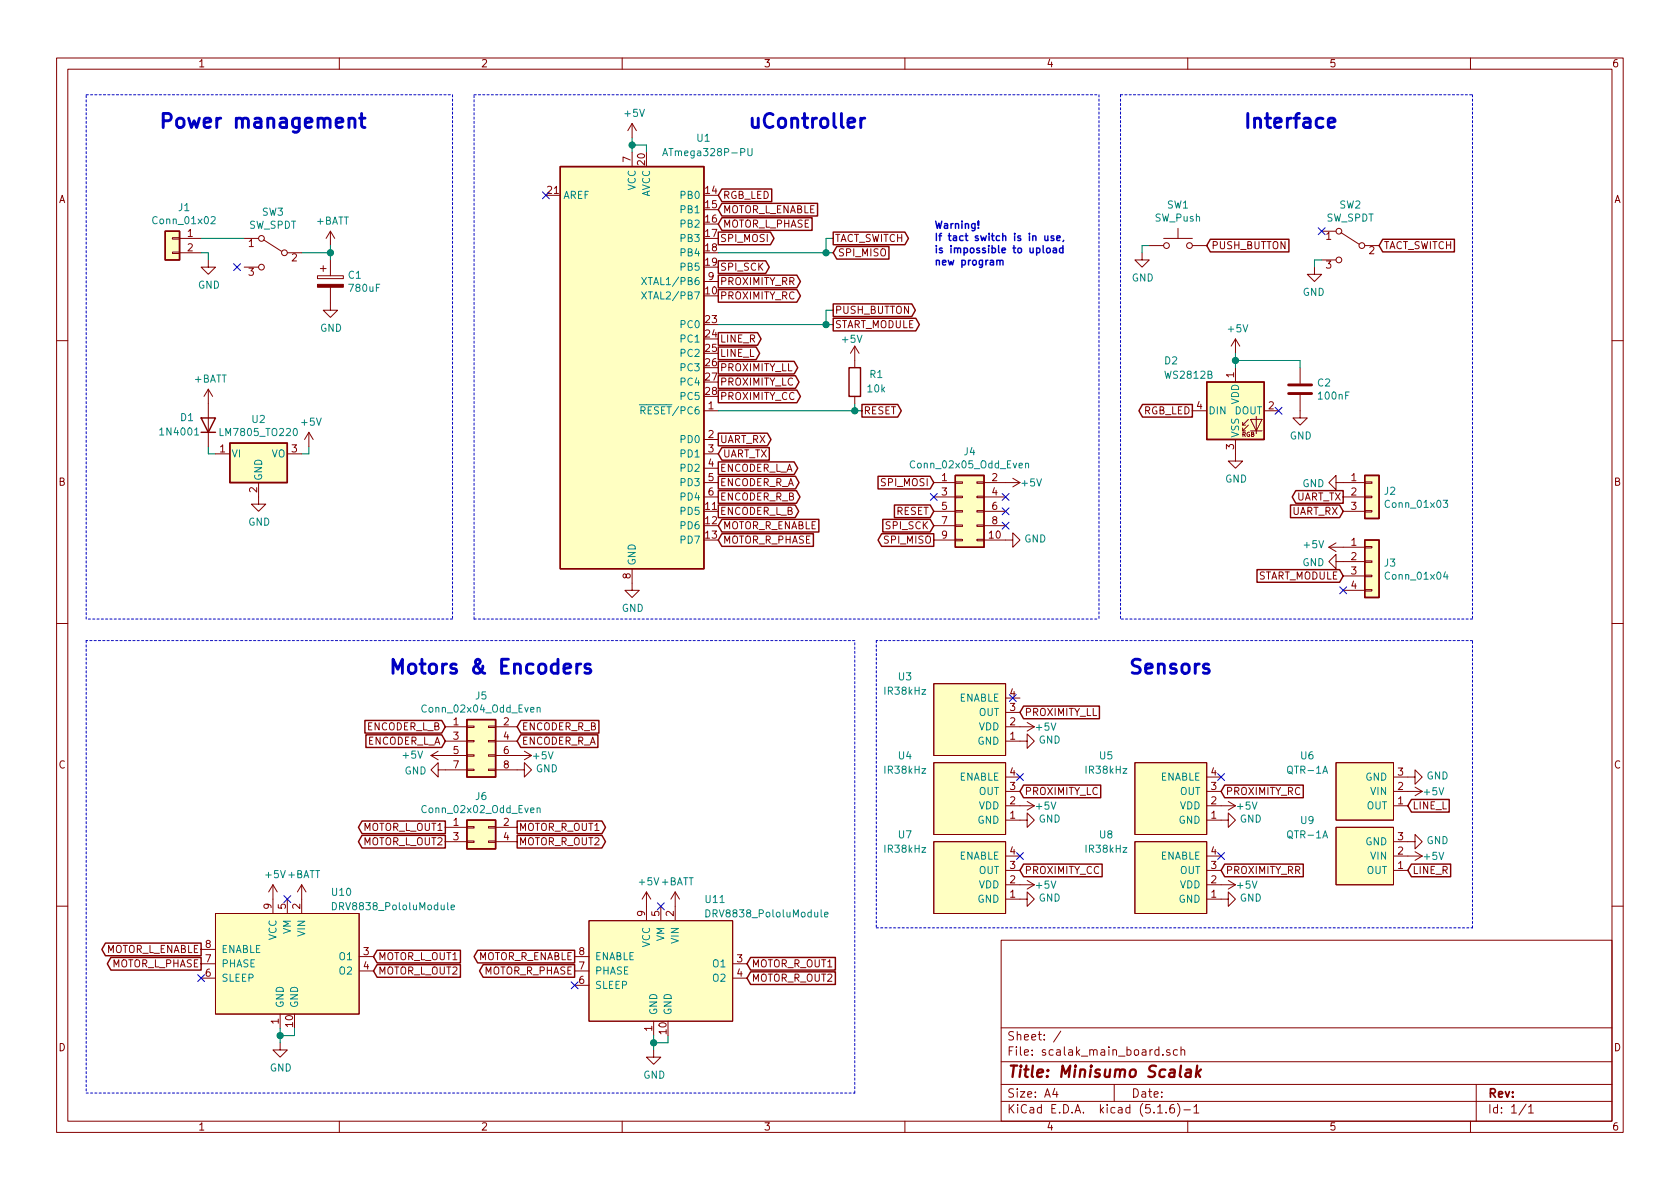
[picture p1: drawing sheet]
EESchema Schematic File Version 4
EELAYER 30 0
EELAYER END
$Descr A4 11693 8268
encoding utf-8
Sheet 1 1
Title "Minisumo Scalak"
Date ""
Rev ""
Comp ""
Comment1 ""
Comment2 ""
Comment3 ""
Comment4 ""
$EndDescr
$Comp
L MCU_Microchip_ATmega:ATmega328P-PU U1
U 1 1
P 4400 2550
F 0 "U1" H 4950 4150 50  0000 R CNN
F 1 "ATmega328P-PU" H 5250 4050 50  0000 R CNN
F 2 "Package_DIP:DIP-28_W7.62mm" H 4400 2550 50  0001 C CIN
F 3 "http://ww1.microchip.com/downloads/en/DeviceDoc/ATmega328_P%20AVR%20MCU%20with%20picoPower%20Technology%20Data%20Sheet%2040001984A.pdf" H 4400 2550 50  0001 C CNN
	1    4400 2550
	1    0    0    -1  
$EndComp
$Comp
L Connector_Generic:Conn_02x05_Odd_Even J4
U 1 1
P 6700 3550
F 0 "J4" H 6750 3967 50  0000 C CNN
F 1 "Conn_02x05_Odd_Even" H 6750 3876 50  0000 C CNN
F 2 "" H 6700 3550 50  0001 C CNN
F 3 "~" H 6700 3550 50  0001 C CNN
	1    6700 3550
	1    0    0    -1  
$EndComp
NoConn ~ 6500 3450
$Comp
L power:GND #PWR018
U 1 1
P 7000 3750
F 0 "#PWR018" H 7000 3500 50  0001 C CNN
F 1 "GND" V 7005 3622 50  0000 R CNN
F 2 "" H 7000 3750 50  0001 C CNN
F 3 "" H 7000 3750 50  0001 C CNN
	1    7000 3750
	0    -1   -1   0   
$EndComp
NoConn ~ 7000 3650
NoConn ~ 7000 3550
NoConn ~ 7000 3450
$Comp
L power:GND #PWR019
U 1 1
P 4400 4050
F 0 "#PWR019" H 4400 3800 50  0001 C CNN
F 1 "GND" H 4405 3877 50  0000 C CNN
F 2 "" H 4400 4050 50  0001 C CNN
F 3 "" H 4400 4050 50  0001 C CNN
	1    4400 4050
	1    0    0    -1  
$EndComp
$Comp
L power:+5V #PWR014
U 1 1
P 7000 3350
F 0 "#PWR014" H 7000 3200 50  0001 C CNN
F 1 "+5V" V 7000 3450 50  0000 L CNN
F 2 "" H 7000 3350 50  0001 C CNN
F 3 "" H 7000 3350 50  0001 C CNN
	1    7000 3350
	0    1    1    0   
$EndComp
$Comp
L power:+5V #PWR01
U 1 1
P 4400 950
F 0 "#PWR01" H 4400 800 50  0001 C CNN
F 1 "+5V" H 4415 1123 50  0000 C CNN
F 2 "" H 4400 950 50  0001 C CNN
F 3 "" H 4400 950 50  0001 C CNN
	1    4400 950 
	1    0    0    -1  
$EndComp
Wire Wire Line
	4400 1050 4400 1000
Wire Wire Line
	4400 1000 4500 1000
Wire Wire Line
	4500 1000 4500 1050
Connection ~ 4400 1000
Wire Wire Line
	4400 1000 4400 950 
$Comp
L Connector_Generic:Conn_01x03 J2
U 1 1
P 9550 3450
F 0 "J2" H 9630 3492 50  0000 L CNN
F 1 "Conn_01x03" H 9630 3401 50  0000 L CNN
F 2 "" H 9550 3450 50  0001 C CNN
F 3 "~" H 9550 3450 50  0001 C CNN
	1    9550 3450
	1    0    0    -1  
$EndComp
$Comp
L power:GND #PWR07
U 1 1
P 9350 3350
F 0 "#PWR07" H 9350 3100 50  0001 C CNN
F 1 "GND" V 9355 3222 50  0000 R CNN
F 2 "" H 9350 3350 50  0001 C CNN
F 3 "" H 9350 3350 50  0001 C CNN
	1    9350 3350
	0    1    1    0   
$EndComp
$Comp
L Connector_Generic:Conn_01x04 J3
U 1 1
P 9550 3900
F 0 "J3" H 9630 3892 50  0000 L CNN
F 1 "Conn_01x04" H 9630 3801 50  0000 L CNN
F 2 "" H 9550 3900 50  0001 C CNN
F 3 "~" H 9550 3900 50  0001 C CNN
	1    9550 3900
	1    0    0    -1  
$EndComp
$Comp
L power:+5V #PWR013
U 1 1
P 9350 3800
F 0 "#PWR013" H 9350 3650 50  0001 C CNN
F 1 "+5V" V 9365 3928 50  0000 L CNN
F 2 "" H 9350 3800 50  0001 C CNN
F 3 "" H 9350 3800 50  0001 C CNN
	1    9350 3800
	0    -1   -1   0   
$EndComp
$Comp
L power:GND #PWR016
U 1 1
P 9350 3900
F 0 "#PWR016" H 9350 3650 50  0001 C CNN
F 1 "GND" V 9355 3772 50  0000 R CNN
F 2 "" H 9350 3900 50  0001 C CNN
F 3 "" H 9350 3900 50  0001 C CNN
	1    9350 3900
	0    1    1    0   
$EndComp
NoConn ~ 9350 4100
Text GLabel 9350 4000 0    50   Input ~ 0
START_MODULE
Text GLabel 9350 3450 0    50   Output ~ 0
UART_TX
Text GLabel 9350 3550 0    50   Input ~ 0
UART_RX
Text GLabel 6500 3550 0    50   Input ~ 0
RESET
Text GLabel 6500 3650 0    50   Input ~ 0
SPI_SCK
Text GLabel 6500 3750 0    50   Output ~ 0
SPI_MISO
Text GLabel 6500 3350 0    50   Input ~ 0
SPI_MOSI
Text GLabel 5000 1650 2    50   Output ~ 0
SPI_MOSI
Text GLabel 5800 1750 2    50   Input ~ 0
SPI_MISO
Text GLabel 5000 1850 2    50   Output ~ 0
SPI_SCK
Text GLabel 6000 2850 2    50   Output ~ 0
RESET
$Comp
L Switch:SW_Push SW1
U 1 1
P 8200 1700
F 0 "SW1" H 8200 1985 50  0000 C CNN
F 1 "SW_Push" H 8200 1894 50  0000 C CNN
F 2 "" H 8200 1900 50  0001 C CNN
F 3 "~" H 8200 1900 50  0001 C CNN
	1    8200 1700
	1    0    0    -1  
$EndComp
$Comp
L power:GND #PWR03
U 1 1
P 7950 1750
F 0 "#PWR03" H 7950 1500 50  0001 C CNN
F 1 "GND" H 7955 1577 50  0000 C CNN
F 2 "" H 7950 1750 50  0001 C CNN
F 3 "" H 7950 1750 50  0001 C CNN
	1    7950 1750
	1    0    0    -1  
$EndComp
Wire Wire Line
	8000 1700 7950 1700
Wire Wire Line
	7950 1700 7950 1750
Text GLabel 5800 2250 2    50   Output ~ 0
START_MODULE
Text GLabel 5000 2450 2    50   Output ~ 0
LINE_L
Text GLabel 5000 2350 2    50   Output ~ 0
LINE_R
Text GLabel 5000 2550 2    50   Output ~ 0
PROXIMITY_LL
Text GLabel 5000 2650 2    50   Output ~ 0
PROXIMITY_LC
Text GLabel 5000 2750 2    50   Output ~ 0
PROXIMITY_CC
Text GLabel 5000 2050 2    50   Output ~ 0
PROXIMITY_RC
Text GLabel 5000 1950 2    50   Output ~ 0
PROXIMITY_RR
Text GLabel 5800 1650 2    50   Output ~ 0
TACT_SWITCH
Text GLabel 5800 2150 2    50   Output ~ 0
PUSH_BUTTON
Wire Wire Line
	5800 2150 5750 2150
Wire Wire Line
	5750 2150 5750 2250
Wire Wire Line
	5750 2250 5800 2250
Wire Wire Line
	5750 2250 5000 2250
Connection ~ 5750 2250
Wire Wire Line
	5800 1650 5750 1650
Wire Wire Line
	5750 1650 5750 1750
Wire Wire Line
	5750 1750 5800 1750
Wire Wire Line
	5750 1750 5000 1750
Connection ~ 5750 1750
Text GLabel 9600 1700 2    50   Input ~ 0
TACT_SWITCH
Text GLabel 8400 1700 2    50   Input ~ 0
PUSH_BUTTON
$Comp
L LED:WS2812B D2
U 1 1
P 8600 2850
F 0 "D2" H 8100 3200 50  0000 L CNN
F 1 "WS2812B" H 8100 3100 50  0000 L CNN
F 2 "LED_SMD:LED_WS2812B_PLCC4_5.0x5.0mm_P3.2mm" H 8650 2550 50  0001 L TNN
F 3 "https://cdn-shop.adafruit.com/datasheets/WS2812B.pdf" H 8700 2475 50  0001 L TNN
	1    8600 2850
	1    0    0    -1  
$EndComp
$Comp
L power:+5V #PWR09
U 1 1
P 8600 2450
F 0 "#PWR09" H 8600 2300 50  0001 C CNN
F 1 "+5V" H 8615 2623 50  0000 C CNN
F 2 "" H 8600 2450 50  0001 C CNN
F 3 "" H 8600 2450 50  0001 C CNN
	1    8600 2450
	1    0    0    -1  
$EndComp
$Comp
L power:GND #PWR015
U 1 1
P 8600 3150
F 0 "#PWR015" H 8600 2900 50  0001 C CNN
F 1 "GND" H 8605 2977 50  0000 C CNN
F 2 "" H 8600 3150 50  0001 C CNN
F 3 "" H 8600 3150 50  0001 C CNN
	1    8600 3150
	1    0    0    -1  
$EndComp
NoConn ~ 8900 2850
Text GLabel 8300 2850 0    50   Output ~ 0
RGB_LED
$Comp
L Device:C C2
U 1 1
P 9050 2700
F 0 "C2" H 9165 2746 50  0000 L CNN
F 1 "100nF" H 9165 2655 50  0000 L CNN
F 2 "" H 9088 2550 50  0001 C CNN
F 3 "~" H 9050 2700 50  0001 C CNN
	1    9050 2700
	1    0    0    -1  
$EndComp
$Comp
L power:GND #PWR011
U 1 1
P 9050 2850
F 0 "#PWR011" H 9050 2600 50  0001 C CNN
F 1 "GND" H 9055 2677 50  0000 C CNN
F 2 "" H 9050 2850 50  0001 C CNN
F 3 "" H 9050 2850 50  0001 C CNN
	1    9050 2850
	1    0    0    -1  
$EndComp
Wire Wire Line
	8600 2450 8600 2500
Wire Wire Line
	8600 2500 9050 2500
Wire Wire Line
	9050 2500 9050 2550
Wire Wire Line
	8600 2500 8600 2550
Connection ~ 8600 2500
Text GLabel 5000 1350 2    50   Input ~ 0
RGB_LED
Text GLabel 5000 3050 2    50   Output ~ 0
UART_RX
Text GLabel 5000 3150 2    50   Input ~ 0
UART_TX
$Comp
L Connector_Generic:Conn_02x04_Odd_Even J5
U 1 1
P 3300 5150
F 0 "J5" H 3350 5467 50  0000 C CNN
F 1 "Conn_02x04_Odd_Even" H 3350 5376 50  0000 C CNN
F 2 "" H 3300 5150 50  0001 C CNN
F 3 "~" H 3300 5150 50  0001 C CNN
	1    3300 5150
	1    0    0    -1  
$EndComp
Text GLabel 5000 3250 2    50   Output ~ 0
ENCODER_L_A
Text GLabel 5000 3350 2    50   Output ~ 0
ENCODER_R_A
Text GLabel 5000 3450 2    50   Output ~ 0
ENCODER_R_B
Text GLabel 5000 3550 2    50   Output ~ 0
ENCODER_L_B
Text GLabel 3100 5150 0    50   Input ~ 0
ENCODER_L_A
Text GLabel 3100 5050 0    50   Input ~ 0
ENCODER_L_B
$Comp
L power:+5V #PWR022
U 1 1
P 3100 5250
F 0 "#PWR022" H 3100 5100 50  0001 C CNN
F 1 "+5V" V 3100 5400 50  0000 L CNN
F 2 "" H 3100 5250 50  0001 C CNN
F 3 "" H 3100 5250 50  0001 C CNN
	1    3100 5250
	0    -1   -1   0   
$EndComp
$Comp
L power:GND #PWR024
U 1 1
P 3100 5350
F 0 "#PWR024" H 3100 5100 50  0001 C CNN
F 1 "GND" V 3105 5222 50  0000 R CNN
F 2 "" H 3100 5350 50  0001 C CNN
F 3 "" H 3100 5350 50  0001 C CNN
	1    3100 5350
	0    1    1    0   
$EndComp
$Comp
L power:GND #PWR025
U 1 1
P 3600 5350
F 0 "#PWR025" H 3600 5100 50  0001 C CNN
F 1 "GND" V 3605 5222 50  0000 R CNN
F 2 "" H 3600 5350 50  0001 C CNN
F 3 "" H 3600 5350 50  0001 C CNN
	1    3600 5350
	0    -1   -1   0   
$EndComp
$Comp
L power:+5V #PWR023
U 1 1
P 3600 5250
F 0 "#PWR023" H 3600 5100 50  0001 C CNN
F 1 "+5V" V 3600 5350 50  0000 L CNN
F 2 "" H 3600 5250 50  0001 C CNN
F 3 "" H 3600 5250 50  0001 C CNN
	1    3600 5250
	0    1    1    0   
$EndComp
Text GLabel 3600 5050 2    50   Input ~ 0
ENCODER_R_B
Text GLabel 3600 5150 2    50   Input ~ 0
ENCODER_R_A
Text GLabel 5000 3750 2    50   Input ~ 0
MOTOR_R_PHASE
Text GLabel 5000 3650 2    50   Input ~ 0
MOTOR_R_ENABLE
Text GLabel 5000 1550 2    50   Input ~ 0
MOTOR_L_PHASE
Text GLabel 5000 1450 2    50   Input ~ 0
MOTOR_L_ENABLE
$Comp
L Connector_Generic:Conn_01x02 J1
U 1 1
P 1200 1650
F 0 "J1" H 1118 1867 50  0000 C CNN
F 1 "Conn_01x02" H 1118 1776 50  0000 C CNN
F 2 "" H 1200 1650 50  0001 C CNN
F 3 "~" H 1200 1650 50  0001 C CNN
	1    1200 1650
	-1   0    0    -1  
$EndComp
$Comp
L power:GND #PWR04
U 1 1
P 1450 1800
F 0 "#PWR04" H 1450 1550 50  0001 C CNN
F 1 "GND" H 1455 1627 50  0000 C CNN
F 2 "" H 1450 1800 50  0001 C CNN
F 3 "" H 1450 1800 50  0001 C CNN
	1    1450 1800
	1    0    0    -1  
$EndComp
Wire Wire Line
	1400 1750 1450 1750
Wire Wire Line
	1450 1750 1450 1800
$Comp
L Device:CP C1
U 1 1
P 2300 1950
F 0 "C1" H 2418 1996 50  0000 L CNN
F 1 "780uF" H 2418 1905 50  0000 L CNN
F 2 "" H 2338 1800 50  0001 C CNN
F 3 "~" H 2300 1950 50  0001 C CNN
	1    2300 1950
	1    0    0    -1  
$EndComp
$Comp
L power:GND #PWR06
U 1 1
P 2300 2100
F 0 "#PWR06" H 2300 1850 50  0001 C CNN
F 1 "GND" H 2305 1927 50  0000 C CNN
F 2 "" H 2300 2100 50  0001 C CNN
F 3 "" H 2300 2100 50  0001 C CNN
	1    2300 2100
	1    0    0    -1  
$EndComp
Wire Wire Line
	1400 1650 1700 1650
Wire Wire Line
	2100 1750 2300 1750
NoConn ~ 1650 1850
$Comp
L power:+BATT #PWR02
U 1 1
P 2300 1700
F 0 "#PWR02" H 2300 1550 50  0001 C CNN
F 1 "+BATT" H 2315 1873 50  0000 C CNN
F 2 "" H 2300 1700 50  0001 C CNN
F 3 "" H 2300 1700 50  0001 C CNN
	1    2300 1700
	1    0    0    -1  
$EndComp
$Comp
L Regulator_Linear:LM7805_TO220 U2
U 1 1
P 1800 3150
F 0 "U2" H 1800 3392 50  0000 C CNN
F 1 "LM7805_TO220" H 1800 3301 50  0000 C CNN
F 2 "Package_TO_SOT_THT:TO-220-3_Vertical" H 1800 3375 50  0001 C CIN
F 3 "http://www.fairchildsemi.com/ds/LM/LM7805.pdf" H 1800 3100 50  0001 C CNN
	1    1800 3150
	1    0    0    -1  
$EndComp
$Comp
L power:GND #PWR017
U 1 1
P 1800 3450
F 0 "#PWR017" H 1800 3200 50  0001 C CNN
F 1 "GND" H 1805 3277 50  0000 C CNN
F 2 "" H 1800 3450 50  0001 C CNN
F 3 "" H 1800 3450 50  0001 C CNN
	1    1800 3450
	1    0    0    -1  
$EndComp
$Comp
L power:+BATT #PWR010
U 1 1
P 1450 2800
F 0 "#PWR010" H 1450 2650 50  0001 C CNN
F 1 "+BATT" H 1465 2973 50  0000 C CNN
F 2 "" H 1450 2800 50  0001 C CNN
F 3 "" H 1450 2800 50  0001 C CNN
	1    1450 2800
	1    0    0    -1  
$EndComp
$Comp
L power:+5V #PWR012
U 1 1
P 2150 3100
F 0 "#PWR012" H 2150 2950 50  0001 C CNN
F 1 "+5V" H 2165 3273 50  0000 C CNN
F 2 "" H 2150 3100 50  0001 C CNN
F 3 "" H 2150 3100 50  0001 C CNN
	1    2150 3100
	1    0    0    -1  
$EndComp
$Comp
L Device:D D1
U 1 1
P 1450 2950
F 0 "D1" V 1500 3150 50  0000 R CNN
F 1 "1N4001" V 1400 3300 50  0000 R CNN
F 2 "" H 1450 2950 50  0001 C CNN
F 3 "~" H 1450 2950 50  0001 C CNN
	1    1450 2950
	0    -1   -1   0   
$EndComp
Wire Wire Line
	1450 3100 1450 3150
Wire Wire Line
	1450 3150 1500 3150
Wire Wire Line
	2100 3150 2150 3150
Wire Wire Line
	2150 3150 2150 3100
$Comp
L Switch:SW_SPDT SW3
U 1 1
P 1900 1750
F 0 "SW3" H 1900 2035 50  0000 C CNN
F 1 "SW_SPDT" H 1900 1944 50  0000 C CNN
F 2 "" H 1900 1750 50  0001 C CNN
F 3 "~" H 1900 1750 50  0001 C CNN
	1    1900 1750
	-1   0    0    -1  
$EndComp
$Comp
L scalak_lib:DRV8838_PololuModule U10
U 1 1
P 2000 6250
F 0 "U10" H 2300 6300 50  0000 L CNN
F 1 "DRV8838_PololuModule" H 2300 6200 50  0000 L CNN
F 2 "" H 2050 6250 50  0001 C CNN
F 3 "" H 2050 6250 50  0001 C CNN
	1    2000 6250
	1    0    0    -1  
$EndComp
NoConn ~ 1400 6800
NoConn ~ 2000 6250
$Comp
L power:+BATT #PWR037
U 1 1
P 2100 6250
F 0 "#PWR037" H 2100 6100 50  0001 C CNN
F 1 "+BATT" H 2115 6423 50  0000 C CNN
F 2 "" H 2100 6250 50  0001 C CNN
F 3 "" H 2100 6250 50  0001 C CNN
	1    2100 6250
	1    0    0    -1  
$EndComp
$Comp
L power:+5V #PWR036
U 1 1
P 1900 6250
F 0 "#PWR036" H 1900 6100 50  0001 C CNN
F 1 "+5V" H 1915 6423 50  0000 C CNN
F 2 "" H 1900 6250 50  0001 C CNN
F 3 "" H 1900 6250 50  0001 C CNN
	1    1900 6250
	1    0    0    -1  
$EndComp
$Comp
L power:GND #PWR042
U 1 1
P 1950 7250
F 0 "#PWR042" H 1950 7000 50  0001 C CNN
F 1 "GND" H 1955 7077 50  0000 C CNN
F 2 "" H 1950 7250 50  0001 C CNN
F 3 "" H 1950 7250 50  0001 C CNN
	1    1950 7250
	1    0    0    -1  
$EndComp
Wire Wire Line
	1950 7250 1950 7200
Wire Wire Line
	1950 7200 2050 7200
Wire Wire Line
	2050 7200 2050 7150
Wire Wire Line
	1950 7200 1950 7150
Connection ~ 1950 7200
Text GLabel 1400 6700 0    50   Output ~ 0
MOTOR_L_PHASE
Text GLabel 1400 6600 0    50   Output ~ 0
MOTOR_L_ENABLE
Text GLabel 2600 6650 2    50   Input ~ 0
MOTOR_L_OUT1
Text GLabel 2600 6750 2    50   Input ~ 0
MOTOR_L_OUT2
$Comp
L scalak_lib:DRV8838_PololuModule U11
U 1 1
P 4600 6300
F 0 "U11" H 4900 6350 50  0000 L CNN
F 1 "DRV8838_PololuModule" H 4900 6250 50  0000 L CNN
F 2 "" H 4650 6300 50  0001 C CNN
F 3 "" H 4650 6300 50  0001 C CNN
	1    4600 6300
	1    0    0    -1  
$EndComp
NoConn ~ 4000 6850
NoConn ~ 4600 6300
$Comp
L power:+BATT #PWR041
U 1 1
P 4700 6300
F 0 "#PWR041" H 4700 6150 50  0001 C CNN
F 1 "+BATT" H 4715 6473 50  0000 C CNN
F 2 "" H 4700 6300 50  0001 C CNN
F 3 "" H 4700 6300 50  0001 C CNN
	1    4700 6300
	1    0    0    -1  
$EndComp
$Comp
L power:+5V #PWR040
U 1 1
P 4500 6300
F 0 "#PWR040" H 4500 6150 50  0001 C CNN
F 1 "+5V" H 4515 6473 50  0000 C CNN
F 2 "" H 4500 6300 50  0001 C CNN
F 3 "" H 4500 6300 50  0001 C CNN
	1    4500 6300
	1    0    0    -1  
$EndComp
$Comp
L power:GND #PWR043
U 1 1
P 4550 7300
F 0 "#PWR043" H 4550 7050 50  0001 C CNN
F 1 "GND" H 4555 7127 50  0000 C CNN
F 2 "" H 4550 7300 50  0001 C CNN
F 3 "" H 4550 7300 50  0001 C CNN
	1    4550 7300
	1    0    0    -1  
$EndComp
Wire Wire Line
	4550 7300 4550 7250
Wire Wire Line
	4550 7250 4650 7250
Wire Wire Line
	4650 7250 4650 7200
Wire Wire Line
	4550 7250 4550 7200
Connection ~ 4550 7250
Text GLabel 4000 6750 0    50   Output ~ 0
MOTOR_R_PHASE
Text GLabel 4000 6650 0    50   Output ~ 0
MOTOR_R_ENABLE
Text GLabel 5200 6700 2    50   Input ~ 0
MOTOR_R_OUT1
Text GLabel 5200 6800 2    50   Input ~ 0
MOTOR_R_OUT2
$Comp
L Connector_Generic:Conn_02x02_Odd_Even J6
U 1 1
P 3300 5750
F 0 "J6" H 3350 5967 50  0000 C CNN
F 1 "Conn_02x02_Odd_Even" H 3350 5876 50  0000 C CNN
F 2 "" H 3300 5750 50  0001 C CNN
F 3 "~" H 3300 5750 50  0001 C CNN
	1    3300 5750
	1    0    0    -1  
$EndComp
Text GLabel 3100 5750 0    50   Output ~ 0
MOTOR_L_OUT1
Text GLabel 3100 5850 0    50   Output ~ 0
MOTOR_L_OUT2
Text GLabel 3600 5750 2    50   Output ~ 0
MOTOR_R_OUT1
Text GLabel 3600 5850 2    50   Output ~ 0
MOTOR_R_OUT2
$Comp
L power:GND #PWR05
U 1 1
P 9150 1850
F 0 "#PWR05" H 9150 1600 50  0001 C CNN
F 1 "GND" H 9155 1677 50  0000 C CNN
F 2 "" H 9150 1850 50  0001 C CNN
F 3 "" H 9150 1850 50  0001 C CNN
	1    9150 1850
	-1   0    0    -1  
$EndComp
$Comp
L Switch:SW_SPDT SW2
U 1 1
P 9400 1700
F 0 "SW2" H 9400 1985 50  0000 C CNN
F 1 "SW_SPDT" H 9400 1894 50  0000 C CNN
F 2 "" H 9400 1700 50  0001 C CNN
F 3 "~" H 9400 1700 50  0001 C CNN
	1    9400 1700
	-1   0    0    -1  
$EndComp
Wire Wire Line
	9200 1800 9150 1800
Wire Wire Line
	9150 1800 9150 1850
NoConn ~ 9200 1600
$Comp
L power:+5V #PWR08
U 1 1
P 5950 2500
F 0 "#PWR08" H 5950 2350 50  0001 C CNN
F 1 "+5V" H 5850 2650 50  0000 L CNN
F 2 "" H 5950 2500 50  0001 C CNN
F 3 "" H 5950 2500 50  0001 C CNN
	1    5950 2500
	1    0    0    -1  
$EndComp
$Comp
L Device:R R1
U 1 1
P 5950 2650
F 0 "R1" H 5800 2600 50  0000 C CNN
F 1 "10k" H 5800 2700 50  0000 C CNN
F 2 "" V 5880 2650 50  0001 C CNN
F 3 "~" H 5950 2650 50  0001 C CNN
	1    5950 2650
	-1   0    0    1   
$EndComp
Wire Wire Line
	6000 2850 5950 2850
Wire Wire Line
	5950 2850 5950 2800
Connection ~ 5950 2850
Wire Wire Line
	5950 2850 5000 2850
$Comp
L scalak_lib:IR38kHz U3
U 1 1
P 6750 4800
F 0 "U3" H 6300 4900 50  0000 C CNN
F 1 "IR38kHz" H 6300 4800 50  0000 C CNN
F 2 "" H 6750 4800 50  0001 C CNN
F 3 "" H 6750 4800 50  0001 C CNN
	1    6750 4800
	1    0    0    -1  
$EndComp
$Comp
L power:GND #PWR021
U 1 1
P 7100 5150
F 0 "#PWR021" H 7100 4900 50  0001 C CNN
F 1 "GND" V 7105 5022 50  0000 R CNN
F 2 "" H 7100 5150 50  0001 C CNN
F 3 "" H 7100 5150 50  0001 C CNN
	1    7100 5150
	0    -1   -1   0   
$EndComp
$Comp
L power:+5V #PWR020
U 1 1
P 7100 5050
F 0 "#PWR020" H 7100 4900 50  0001 C CNN
F 1 "+5V" V 7100 5150 50  0000 L CNN
F 2 "" H 7100 5050 50  0001 C CNN
F 3 "" H 7100 5050 50  0001 C CNN
	1    7100 5050
	0    1    1    0   
$EndComp
NoConn ~ 7050 4850
Text GLabel 7100 4950 2    50   Input ~ 0
PROXIMITY_LL
$Comp
L scalak_lib:IR38kHz U4
U 1 1
P 6750 5350
F 0 "U4" H 6300 5450 50  0000 C CNN
F 1 "IR38kHz" H 6300 5350 50  0000 C CNN
F 2 "" H 6750 5350 50  0001 C CNN
F 3 "" H 6750 5350 50  0001 C CNN
	1    6750 5350
	1    0    0    -1  
$EndComp
$Comp
L power:GND #PWR029
U 1 1
P 7100 5700
F 0 "#PWR029" H 7100 5450 50  0001 C CNN
F 1 "GND" V 7105 5572 50  0000 R CNN
F 2 "" H 7100 5700 50  0001 C CNN
F 3 "" H 7100 5700 50  0001 C CNN
	1    7100 5700
	0    -1   -1   0   
$EndComp
$Comp
L power:+5V #PWR026
U 1 1
P 7100 5600
F 0 "#PWR026" H 7100 5450 50  0001 C CNN
F 1 "+5V" V 7100 5700 50  0000 L CNN
F 2 "" H 7100 5600 50  0001 C CNN
F 3 "" H 7100 5600 50  0001 C CNN
	1    7100 5600
	0    1    1    0   
$EndComp
NoConn ~ 7100 5400
Text GLabel 7100 5500 2    50   Input ~ 0
PROXIMITY_LC
$Comp
L scalak_lib:IR38kHz U7
U 1 1
P 6750 5900
F 0 "U7" H 6300 6000 50  0000 C CNN
F 1 "IR38kHz" H 6300 5900 50  0000 C CNN
F 2 "" H 6750 5900 50  0001 C CNN
F 3 "" H 6750 5900 50  0001 C CNN
	1    6750 5900
	1    0    0    -1  
$EndComp
$Comp
L power:GND #PWR038
U 1 1
P 7100 6250
F 0 "#PWR038" H 7100 6000 50  0001 C CNN
F 1 "GND" V 7105 6122 50  0000 R CNN
F 2 "" H 7100 6250 50  0001 C CNN
F 3 "" H 7100 6250 50  0001 C CNN
	1    7100 6250
	0    -1   -1   0   
$EndComp
$Comp
L power:+5V #PWR033
U 1 1
P 7100 6150
F 0 "#PWR033" H 7100 6000 50  0001 C CNN
F 1 "+5V" V 7100 6250 50  0000 L CNN
F 2 "" H 7100 6150 50  0001 C CNN
F 3 "" H 7100 6150 50  0001 C CNN
	1    7100 6150
	0    1    1    0   
$EndComp
NoConn ~ 7100 5950
Text GLabel 7100 6050 2    50   Input ~ 0
PROXIMITY_CC
$Comp
L power:GND #PWR028
U 1 1
P 9800 5400
F 0 "#PWR028" H 9800 5150 50  0001 C CNN
F 1 "GND" V 9805 5272 50  0000 R CNN
F 2 "" H 9800 5400 50  0001 C CNN
F 3 "" H 9800 5400 50  0001 C CNN
	1    9800 5400
	0    -1   -1   0   
$EndComp
$Comp
L power:+5V #PWR031
U 1 1
P 9800 5500
F 0 "#PWR031" H 9800 5350 50  0001 C CNN
F 1 "+5V" V 9800 5600 50  0000 L CNN
F 2 "" H 9800 5500 50  0001 C CNN
F 3 "" H 9800 5500 50  0001 C CNN
	1    9800 5500
	0    1    1    0   
$EndComp
Text GLabel 9800 5600 2    50   Input ~ 0
LINE_L
$Comp
L power:GND #PWR032
U 1 1
P 9800 5850
F 0 "#PWR032" H 9800 5600 50  0001 C CNN
F 1 "GND" V 9805 5722 50  0000 R CNN
F 2 "" H 9800 5850 50  0001 C CNN
F 3 "" H 9800 5850 50  0001 C CNN
	1    9800 5850
	0    -1   -1   0   
$EndComp
$Comp
L power:+5V #PWR035
U 1 1
P 9800 5950
F 0 "#PWR035" H 9800 5800 50  0001 C CNN
F 1 "+5V" V 9800 6050 50  0000 L CNN
F 2 "" H 9800 5950 50  0001 C CNN
F 3 "" H 9800 5950 50  0001 C CNN
	1    9800 5950
	0    1    1    0   
$EndComp
Text GLabel 9800 6050 2    50   Input ~ 0
LINE_R
Wire Wire Line
	2300 1700 2300 1750
Connection ~ 2300 1750
Wire Wire Line
	2300 1750 2300 1800
Text Notes 1100 900  0    98   ~ 20
Power management
Wire Notes Line
	600  4450 600  7600
Wire Notes Line
	600  7600 5950 7600
Wire Notes Line
	5950 7600 5950 4450
Wire Notes Line
	5950 4450 600  4450
Text Notes 2700 4700 0    98   ~ 20
Motors & Encoders
Text Notes 5200 900  0    98   ~ 20
uController
Text Notes 8650 900  0    98   ~ 20
Interface
Text Notes 7850 4700 0    98   ~ 20
Sensors
Wire Notes Line
	6100 4450 6100 6450
Wire Notes Line
	3300 4300 3300 650 
Wire Notes Line
	3300 650  7650 650 
Wire Notes Line
	7650 650  7650 4300
Wire Notes Line
	3300 4300 7650 4300
Wire Notes Line
	3150 4300 600  4300
Wire Notes Line
	600  4300 600  650 
Wire Notes Line
	600  650  3150 650 
Wire Notes Line
	3150 650  3150 4300
Wire Notes Line
	7800 650  7800 4300
Text Notes 6500 1850 0    50   ~ 10
Warning!\nIf tact switch is in use, \nis impossible to upload \nnew program
Wire Notes Line
	7800 650  10250 650 
Wire Notes Line
	10250 650  10250 4300
Wire Notes Line
	10250 4300 7800 4300
Text GLabel 8500 6050 2    50   Input ~ 0
PROXIMITY_RR
NoConn ~ 8500 5950
$Comp
L power:+5V #PWR034
U 1 1
P 8500 6150
F 0 "#PWR034" H 8500 6000 50  0001 C CNN
F 1 "+5V" V 8500 6250 50  0000 L CNN
F 2 "" H 8500 6150 50  0001 C CNN
F 3 "" H 8500 6150 50  0001 C CNN
	1    8500 6150
	0    1    1    0   
$EndComp
$Comp
L power:GND #PWR039
U 1 1
P 8500 6250
F 0 "#PWR039" H 8500 6000 50  0001 C CNN
F 1 "GND" V 8505 6122 50  0000 R CNN
F 2 "" H 8500 6250 50  0001 C CNN
F 3 "" H 8500 6250 50  0001 C CNN
	1    8500 6250
	0    -1   -1   0   
$EndComp
$Comp
L scalak_lib:IR38kHz U8
U 1 1
P 8150 5900
F 0 "U8" H 7700 6000 50  0000 C CNN
F 1 "IR38kHz" H 7700 5900 50  0000 C CNN
F 2 "" H 8150 5900 50  0001 C CNN
F 3 "" H 8150 5900 50  0001 C CNN
	1    8150 5900
	1    0    0    -1  
$EndComp
Text GLabel 8500 5500 2    50   Input ~ 0
PROXIMITY_RC
NoConn ~ 8500 5400
$Comp
L power:+5V #PWR027
U 1 1
P 8500 5600
F 0 "#PWR027" H 8500 5450 50  0001 C CNN
F 1 "+5V" V 8500 5700 50  0000 L CNN
F 2 "" H 8500 5600 50  0001 C CNN
F 3 "" H 8500 5600 50  0001 C CNN
	1    8500 5600
	0    1    1    0   
$EndComp
$Comp
L power:GND #PWR030
U 1 1
P 8500 5700
F 0 "#PWR030" H 8500 5450 50  0001 C CNN
F 1 "GND" V 8505 5572 50  0000 R CNN
F 2 "" H 8500 5700 50  0001 C CNN
F 3 "" H 8500 5700 50  0001 C CNN
	1    8500 5700
	0    -1   -1   0   
$EndComp
$Comp
L scalak_lib:IR38kHz U5
U 1 1
P 8150 5350
F 0 "U5" H 7700 5450 50  0000 C CNN
F 1 "IR38kHz" H 7700 5350 50  0000 C CNN
F 2 "" H 8150 5350 50  0001 C CNN
F 3 "" H 8150 5350 50  0001 C CNN
	1    8150 5350
	1    0    0    -1  
$EndComp
$Comp
L scalak_lib:QTR-1A U6
U 1 1
P 9500 5250
F 0 "U6" H 9100 5250 50  0000 C CNN
F 1 "QTR-1A" H 9100 5150 50  0000 C CNN
F 2 "" H 9500 5250 50  0001 C CNN
F 3 "" H 9500 5250 50  0001 C CNN
	1    9500 5250
	1    0    0    -1  
$EndComp
$Comp
L scalak_lib:QTR-1A U9
U 1 1
P 9500 5700
F 0 "U9" H 9100 5700 50  0000 C CNN
F 1 "QTR-1A" H 9100 5600 50  0000 C CNN
F 2 "" H 9500 5700 50  0001 C CNN
F 3 "" H 9500 5700 50  0001 C CNN
	1    9500 5700
	1    0    0    -1  
$EndComp
Wire Notes Line
	6100 6450 10250 6450
Wire Notes Line
	10250 6450 10250 4450
Wire Notes Line
	10250 4450 6100 4450
NoConn ~ 3800 1350
$EndSCHEMATC
